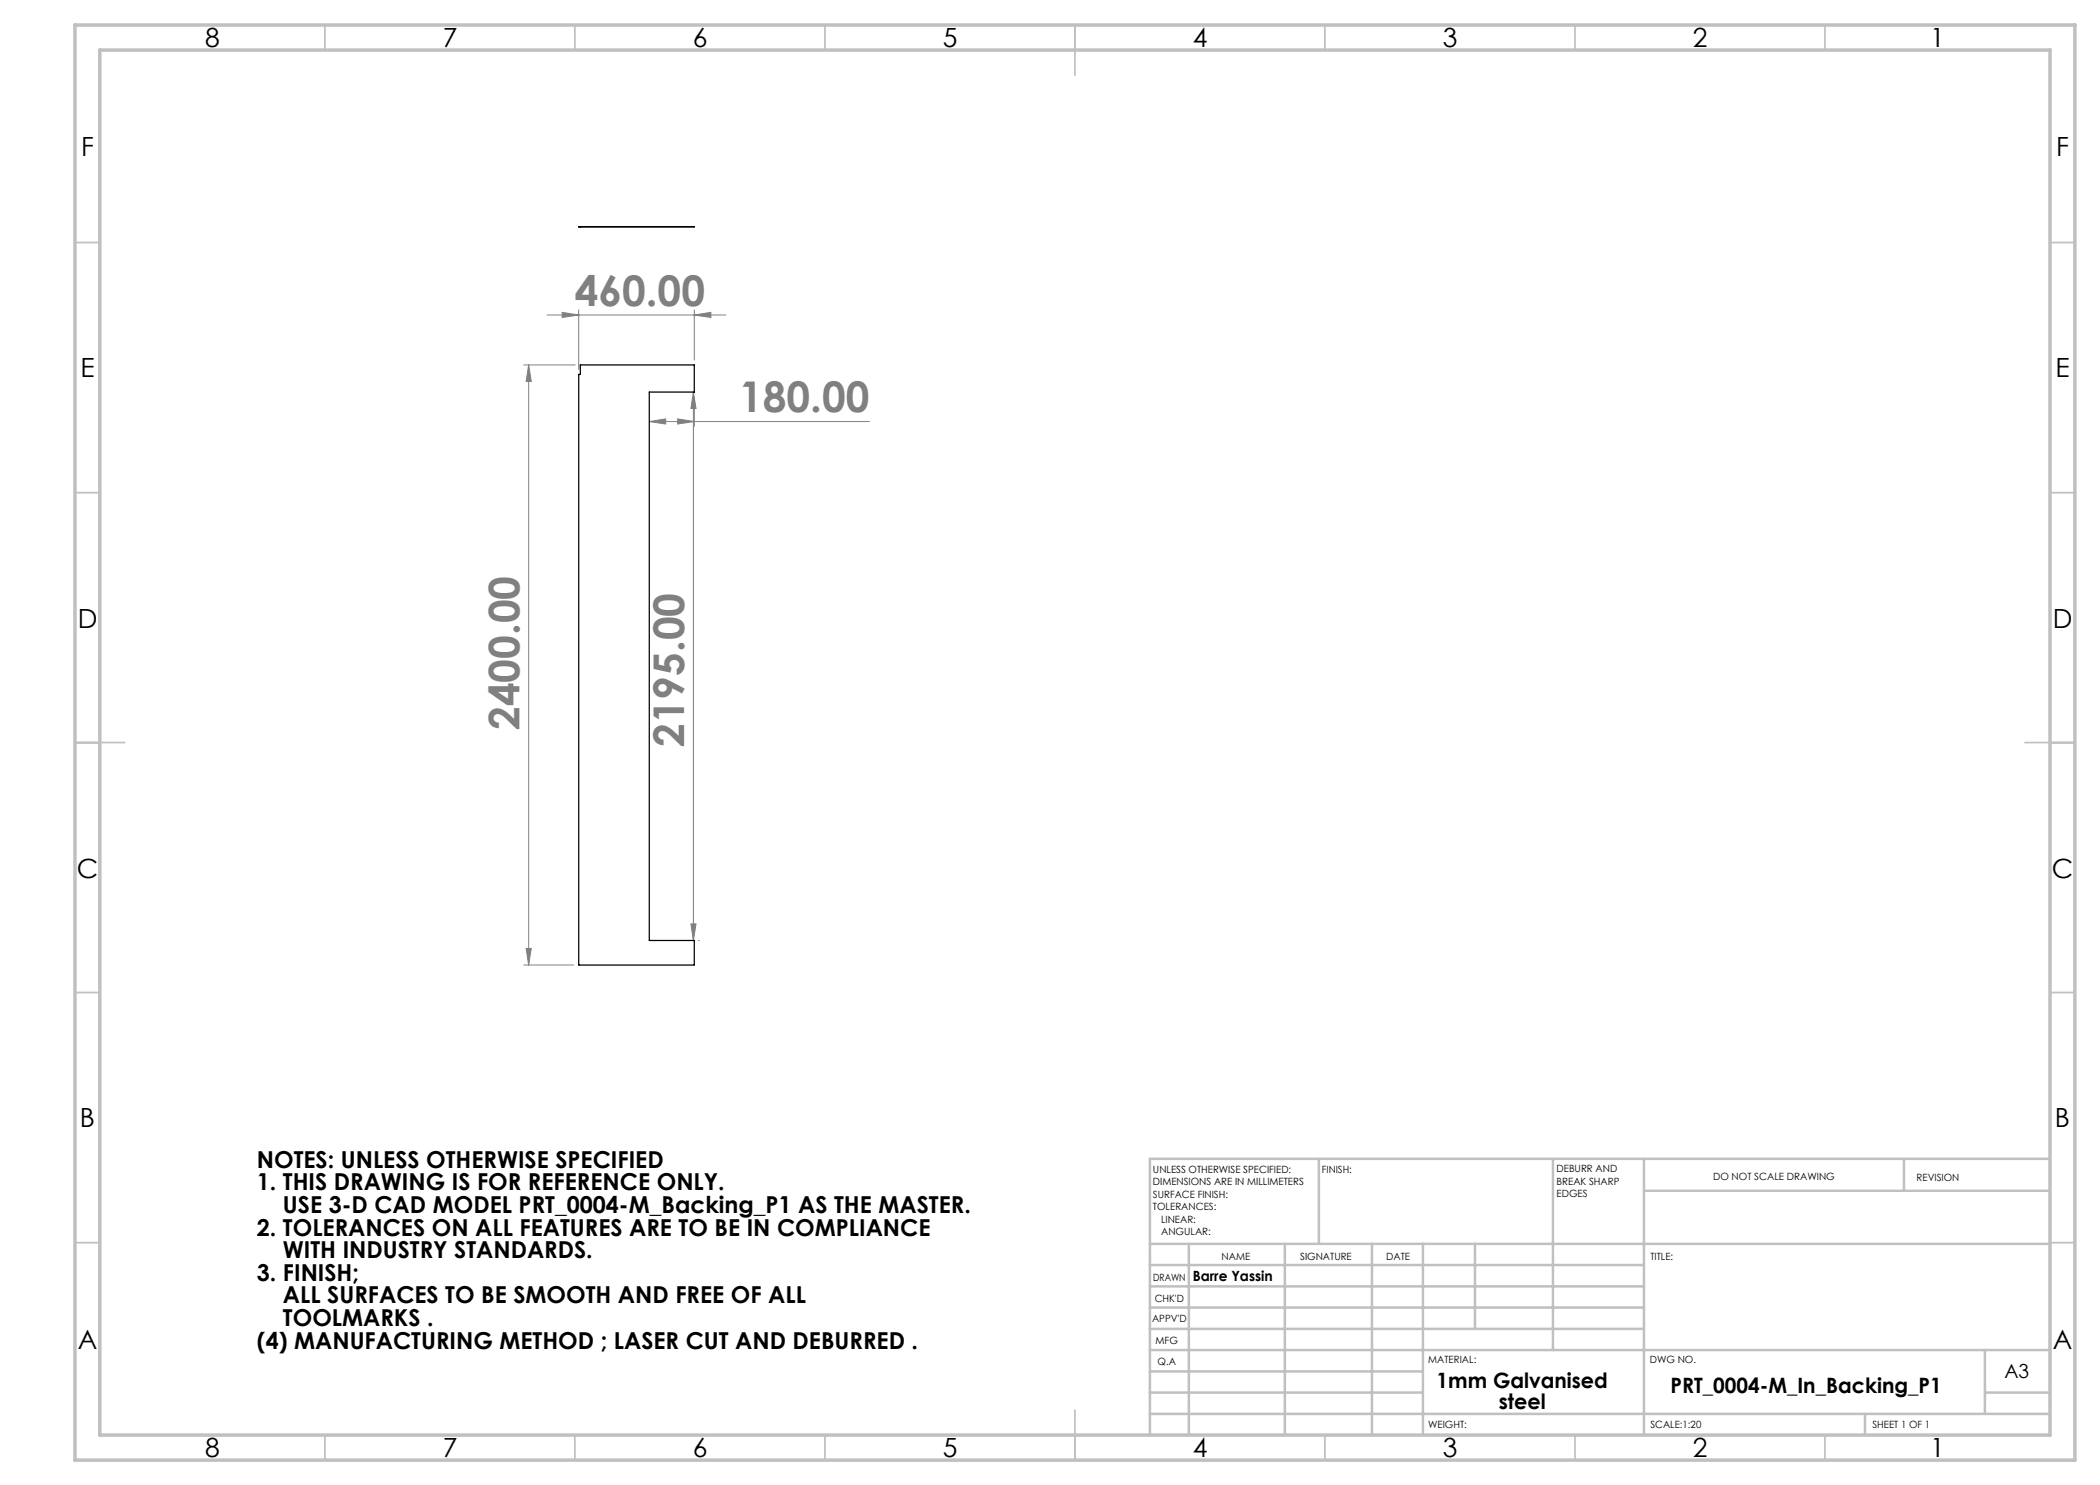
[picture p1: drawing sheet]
<svg xmlns="http://www.w3.org/2000/svg" width="420mm" height="297mm" viewBox="0 0 420 297" stroke-linecap="round" stroke-linejoin="round" font-family="sans-serif">
<g fill="none" stroke="#808080" stroke-width=".2">
<path d="M104.7 73h10.3M105.7 73v120M105.7 73l.6 3.3h-1.1zM109.4 63h35.8M112.4 62.5l3.3 .5-3.3 .5zM115.7 62v11.9M138.7 78.4v109.7M138.7 78.4l.5 3.3h-1zM138.9 63l3.3-.5v1zM138.9 62v10M138.9 79.4v5.9M129.9 84.3l3.2-.5v1z"/>
<path d="M129.9 84.3h44M135.5 83.8l3.4 .5-3.4 .5zM104.7 193h10M105.2 189.7h1.1l-.6 3.3zM138.2 184.8h1l-.5 3.3zM139.7 188.1h.1"/>
</g>
<g fill="none" stroke="#c0c0c0" stroke-width=".35">
<path d="M65 5v5M115 5v5M165 5v5M215 5v10M265 5v5M315 5v5M365 5v5M15 48.5h5M410 48.5h5M15 98.5h5M410 98.5h5M15 148.5h10"/>
<path d="M405 148.5h10M15 198.5h5M410 198.5h5M15 248.5h5M410 248.5h5M65 287v5M115 287v5M165 287v5M215 282v10M265 287v5M315 287v5M365 287v5"/>
</g>
<g fill="none" stroke="#c0c0c0" stroke-width=".5">
<path d="M263.8 231.8v17M310.6 231.8v38.2M328.8 231.8v55.2M328.8 238.2h81.2M380.8 231.8v6.4M410 231.8h-180v55.2M230 248.8h180M230 257.3h98.8M230 253h98.8M237.8 248.8v38.2M257 248.8v38.2M274.4 248.8v38.2"/>
<path d="M284.6 248.8v38.2M295 248.8v17M230 265.8h98.8M230 261.5h98.8M230 278.5h54.6M230 274.3h54.6M230 270h180M397 278.5h13M397 270v12.8M230 282.8h180M373 282.8v4.2"/>
</g>
<path d="M15 5h400v287h-400zM20 10h390v277h-390z" fill="none" stroke="#c0c0c0" stroke-width=".7"/>
<g fill="#808080">
<path d="M135.5 83.8l3.4 .5-3.4 .5zM129.9 84.3l3.2-.5v1z"/>
<path d="M105.7 73l.6 3.3h-1.1zM105.2 189.7h1.1l-.6 3.3z"/>
<path d="M138.7 78.4l.5 3.3h-1zM138.2 184.8h1l-.5 3.3z"/>
<path d="M112.4 62.5l3.3 .5-3.3 .5zM138.9 63l3.3-.5v1z"/>
</g>
<path d="M115.7 45.3v.1M115.7 45.3h23.2M116.1 45.3v.1M138.9 45.3v.1M116.1 73h22.8v5.4h-9v109.7h9v4.9h-23.2v-118.1h.4z" fill="none" stroke="#000" stroke-width=".25"/>
<g font-size="8.5" fill="#808080">
<text x="114.9" y="61.1">460.00</text>
<text x="147.8" y="82.5">180.00</text>
<text x="103.9" y="146" transform="rotate(-90 103.9 146)">2400.00</text>
<text x="136.9" y="149.4" transform="rotate(-90 136.9 149.4)">2195.00</text>
</g>
<g font-size="5.3">
<text x="41" y="9.5">8</text>
<text x="88.5" y="9.5">7</text>
<text x="138.5" y="9.5">6</text>
<text x="188.5" y="9.5">5</text>
<text x="238.5" y="9.5">4</text>
<text x="288.5" y="9.5">3</text>
<text x="338.5" y="9.5">2</text>
<text x="386" y="9.5">1</text>
<text x="16.2" y="31.2">F</text>
<text x="411.2" y="31.2">F</text>
<text x="16.1" y="75.5">E</text>
<text x="411.1" y="75.5">E</text>
<text x="15.5" y="125.5">D</text>
<text x="410.5" y="125.5">D</text>
<text x="15.4" y="175.5">C</text>
<text x="410.4" y="175.5">C</text>
<text x="16" y="225.5">B</text>
<text x="411" y="225.5">B</text>
<text x="15.5" y="269.7">A</text>
<text x="410.5" y="269.7">A</text>
<text x="41" y="291.5">8</text>
<text x="88.5" y="291.5">7</text>
<text x="138.5" y="291.5">6</text>
<text x="188.5" y="291.5">5</text>
<text x="238.5" y="291.5">4</text>
<text x="288.5" y="291.5">3</text>
<text x="338.5" y="291.5">2</text>
<text x="386" y="291.5">1</text>
</g>
<g font-size="4.7">
<text x="51.4" y="233.5">NOTES: UNLESS OTHERWISE SPECIFIED</text>
<text x="51.4" y="238.1">1. THIS DRAWING IS FOR REFERENCE ONLY.</text>
<text x="56.6" y="242.6">USE 3-D CAD MODEL PRT_0004-M_Backing_P1 AS THE MASTER.</text>
<text x="51.4" y="247.1">2. TOLERANCES ON ALL FEATURES ARE TO BE IN COMPLIANCE</text>
<text x="56.6" y="251.6">WITH INDUSTRY STANDARDS.</text>
<text x="51.4" y="256.2">3. FINISH;</text>
<text x="56.6" y="260.7">ALL SURFACES TO BE SMOOTH AND FREE OF ALL</text>
<text x="51.4" y="269.7">(4) MANUFACTURING METHOD ; LASER CUT AND DEBURRED .</text>
<text x="56.6" y="265.2">TOOLMARKS .</text>
</g>
<g font-size="4.2">
<text x="287.3" y="277.6">1mm Galvanised</text>
<text x="299.7" y="281.9">steel</text>
<text x="334.1" y="278.6">PRT_0004-M_In_Backing_P1</text>
</g>
<text font-size="3.9" x="400.9" y="275.5">A3</text>
<text font-size="2.8" x="238.5" y="256.1">Barre Yassin</text>
<g font-size="2">
<text x="230.6" y="234.6">UNLESS OTHERWISE SPECIFIED:</text>
<text x="230.6" y="237.1">DIMENSIONS ARE IN MILLIMETERS</text>
<text x="230.6" y="239.6">SURFACE FINISH:</text>
<text x="264.4" y="234.6">FINISH:</text>
<text x="311.3" y="234.5">DEBURR AND</text>
<text x="311.3" y="237">BREAK SHARP</text>
<text x="311.3" y="239.5">EDGES</text>
<text x="342.6" y="236">DO NOT SCALE DRAWING</text>
<text x="383.3" y="236.2">REVISION</text>
<text x="230.6" y="242.1">TOLERANCES:</text>
<text x="232.2" y="244.6">LINEAR:</text>
<text x="232.2" y="247.1">ANGULAR:</text>
<text x="244.3" y="252">NAME</text>
<text x="260" y="251.9">SIGNATURE</text>
<text x="277.2" y="251.9">DATE</text>
<text x="330.1" y="251.9">TITLE:</text>
<text x="230.6" y="256.1">DRAWN</text>
<text x="230.9" y="260.3">CHK'D</text>
<text x="230.4" y="264.4">APPV'D</text>
<text x="231.1" y="268.8">MFG</text>
<text x="231.5" y="273">Q.A</text>
<text x="285.6" y="272.5">MATERIAL:</text>
<text x="330" y="272.5">DWG NO.</text>
<text x="285.6" y="285.5">WEIGHT:</text>
<text x="330.1" y="285.6">SCALE:1:20</text>
<text x="374.5" y="285.6">SHEET 1 OF 1</text>
</g>
</svg>
